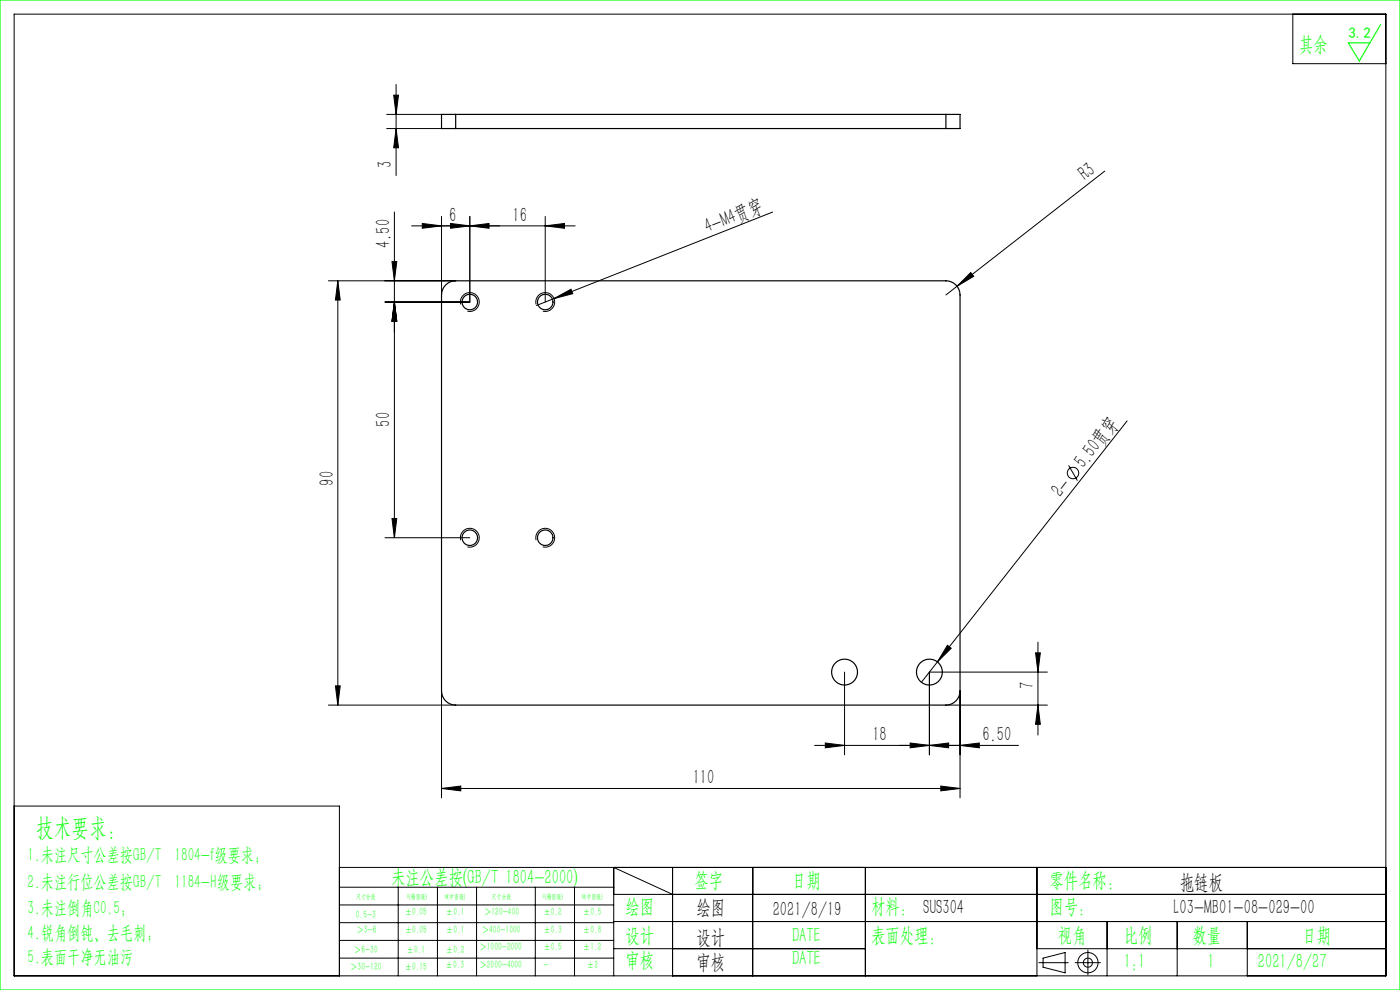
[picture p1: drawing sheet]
<svg xmlns="http://www.w3.org/2000/svg" width="297mm" height="210mm" viewBox="0 0 297 210" stroke-linecap="round" stroke-linejoin="round" font-family="sans-serif">
<g fill="none" stroke="#000" stroke-width=".21">
<path d="M3 3h291v204h-291zM84 17.9v19.3M274.3 3v10.5h19.7M82 27.3h11.7M82 24.3h11.7M83.5 20.2h1l-.5 4.1zM84 27.3l.5 4h-1zM234.4 36.3l-33.7 26.3M69.7 59.6h27M71.7 59.6l.5 4h-1zM71.7 59.6v90M83.2 55.5h1l-.5 4.1z"/>
<path d="M83.7 45v69.1M87.3 47.9h34.7M89.6 47.4l4.1 .5-4.1 .5zM93.7 45.9v16.7M95.6 47.4l4.1 .5-4.1 .5zM99.7 47.9l4-.5v1zM99.7 45.9v18.2h-18M115.7 47.9l4-.5v1zM115.7 45.9v18.2M163.9 45l-50.1 19.8M205.9 57.8l.7 .8-3.6 2.1zM83.7 64.1l.5 4h-1z"/>
<path d="M97.7 64.6a2 2 0 0 1 1.8-2.5 2 2 0 0 1 2.2 2.1 2 2 0 0 1-2.6 1.8M113.7 64.6a2 2 0 0 1 1.8-2.5 2 2 0 0 1 2.2 2.1 2 2 0 0 1-2.6 1.8M117.5 63.3l3.6-1.9 .4 .9zM226.7 98.7l1.9 3.3M239.1 89.3l-40.2 51.1M81.7 114.1h18M83.2 110h1l-.5 4.1zM97.7 114.6a2 2 0 0 1 1.8-2.5 2 2 0 0 1 2.2 2.1 2 2 0 0 1-2.6 1.8M113.7 114.6a2 2 0 0 1 1.8-2.5 2 2 0 0 1 2.2 2.1 2 2 0 0 1-2.6 1.8M201 136.9l.8 .6-2.9 2.9zM219.7 138.5h1l-.5 4.1zM220.2 136.2v19.7"/>
<path d="M69.7 149.6h27M71.2 145.5h1l-.5 4.1zM93.7 146.6v22.7M172.8 158.1h43.3M175.1 157.6l4.1 .5-4.1 .5zM179.2 142.6v17.5M193.1 157.6l4.1 .5-4.1 .5zM197.2 158.1l4-.5v1zM198.9 140.4l-3.4 4.3M200.7 149.6h21.5M203.7 158.1l4-.5v1zM203.7 146.6v22.7"/>
<path d="M220.2 149.6l.5 4h-1zM222.2 142.6h-25v17.5M3 171h69v36M93.7 167.3l4-.6v1.1zM93.7 167.3h110M199.6 166.7l4.1 .6-4.1 .5zM72 184h222M72 188.2h58.2M72 192h58.2M72 195.7h58.2M72 199.5h58.2M84.5 188.2v18.8"/>
<path d="M92.8 188.2v18.8M101.1 188.2v18.8M113.6 188.2v18.8M121.9 188.2v18.8M130.2 189.7h163.8M130.2 195.5h163.8M142.7 189.7l-12.5-5.7v23M142.7 184v23M159.7 184v23M183.6 184v23M220 184v23M234.9 195.5v11.5"/>
<path d="M249.7 195.5v11.5M264.6 195.5v11.5M72 203.2h58.2M130.2 201.2h53.4M220 201.2h74M220.4 204.2h6.2M221.3 203.2l4.7-1.1v4.3l-4.7-1.2zM228.1 204.2h5.3M230.8 201.5v5.3"/>
<circle cx="227.6" cy="100.3" r="1.21"/>
<circle cx="230.8" cy="204.2" r="2.15"/>
<circle cx="230.8" cy="204.2" r=".96"/>
</g>
<path d="M0 0h297v210h-297zM292.9 5.2l-4.5 7.7-2.4-3.8h4.6" fill="none" stroke="#0f0" stroke-width=".25"/>
<g fill="#000">
<path d="M117.5 63.3l3.6-1.9 .4 .9zM205.9 57.8l.7 .8-3.6 2.1zM201 136.9l.8 .6-2.9 2.9z"/>
<path d="M84 27.3l.5 4h-1zM83.5 20.2h1l-.5 4.1zM71.2 145.5h1l-.5 4.1zM71.7 59.6l.5 4h-1zM83.7 64.1l.5 4h-1zM83.2 55.5h1l-.5 4.1zM83.2 110h1l-.5 4.1zM83.7 64.1l.5 4h-1z"/>
<path d="M99.7 47.9l4-.5v1zM89.6 47.4l4.1 .5-4.1 .5z"/>
<path d="M219.7 138.5h1l-.5 4.1zM220.2 149.6l.5 4h-1z"/>
<path d="M93.7 167.3l4-.6v1.1zM199.6 166.7l4.1 .6-4.1 .5zM95.6 47.4l4.1 .5-4.1 .5zM115.7 47.9l4-.5v1zM193.1 157.6l4.1 .5-4.1 .5zM203.7 158.1l4-.5v1zM175.1 157.6l4.1 .5-4.1 .5zM197.2 158.1l4-.5v1z"/>
</g>
<g fill="none" stroke="#000" stroke-width=".25">
<path d="M96.7 24.3h-3v3h3M96.7 24.3v3M96.7 27.3h104M96.7 24.3h104M200.7 24.3h3v3h-3M200.7 24.3v3M94.5 60.4a3 3 0 0 1 2.2-.8h104a3 3 0 0 1 3 3v84a3 3 0 0 1-3 3h-104a3 3 0 0 1-3-3v-84a3 3 0 0 1 .8-2.2z"/>
<circle cx="99.7" cy="64.1" r="1.65"/>
<circle cx="115.7" cy="64.1" r="1.65"/>
<circle cx="99.7" cy="114.1" r="1.65"/>
<circle cx="115.7" cy="114.1" r="1.65"/>
<circle cx="179.2" cy="142.6" r="2.75"/>
<circle cx="197.2" cy="142.6" r="2.75"/>
</g>
<text font-size="5.4" fill="#0f0" x="7.7" y="177.2">技术要求：</text>
<g font-size="4.4" fill="#0f0">
<text x="275.6" y="10.8">其余</text>
<text x="83" y="187.5">未注公差按(GB/T 1804-2000)</text>
<text x="147.3" y="188">签字</text>
<text x="168" y="188">日期</text>
<text x="222.6" y="188">零件名称：</text>
<text x="132.7" y="193.6">绘图</text>
<text x="184.8" y="193.6">材料： SUS304</text>
<text x="222.6" y="193.6">图号：</text>
<text x="132.7" y="199.8">设计</text>
<text x="168" y="199.8">DATE</text>
<text x="184.8" y="199.8">表面处理：</text>
<text x="224.4" y="199.8">视角</text>
<text x="238.4" y="199.8">比例</text>
<text x="253" y="199.8">数量</text>
<text x="276.3" y="199.8">日期</text>
<text x="132.7" y="205.1">审核</text>
<text x="168" y="204.6">DATE</text>
<text x="238.4" y="205.3">1:1</text>
<text x="256.2" y="205.3">1</text>
<text x="266.9" y="205.3">2021/8/27</text>
</g>
<g font-size="4.4">
<text x="83.2" y="35.7" transform="rotate(-90 83.2 35.7)">3</text>
<text x="230.2" y="38.4" transform="rotate(-38 230.2 38.4)">R3</text>
<text x="95.3" y="47">6</text>
<text x="108.7" y="47">16</text>
<text x="82.8" y="52.6" transform="rotate(-90 82.8 52.6)">4.50</text>
<text x="150.1" y="49.5" transform="rotate(-22 150.1 49.5)">4-M4贯穿</text>
<text x="82.8" y="90.5" transform="rotate(-90 82.8 90.5)">50</text>
<text x="229.9" y="99.6" transform="rotate(-52 229.9 99.6)">5.50贯穿</text>
<text x="70.8" y="103" transform="rotate(-90 70.8 103)">90</text>
<text x="225.1" y="105.7" transform="rotate(-52 225.1 105.7)">2-</text>
<text x="219.3" y="146.2" transform="rotate(-90 219.3 146.2)">7</text>
<text x="185.1" y="157.2">18</text>
<text x="208.4" y="157.2">6.50</text>
<text x="147" y="166.4">110</text>
<text x="250.3" y="188.6">拖链板</text>
<text x="147.8" y="194">绘图</text>
<text x="163.9" y="194.3">2021/8/19</text>
<text x="249" y="194">L03-MB01-08-029-00</text>
<text x="147.8" y="200.2">设计</text>
<text x="147.8" y="205.5">审核</text>
</g>
<g font-size="4" fill="#0f0">
<text x="5.9" y="182.6">1.未注尺寸公差按GB/T 1804-f级要求；</text>
<text x="5.9" y="188.4">2.未注行位公差按GB/T 1184-H级要求；</text>
<text x="5.9" y="193.9">3.未注倒角C0.5；</text>
<text x="5.9" y="199.2">4.锐角倒钝、去毛刺；</text>
<text x="5.9" y="204.2">5.表面干净无油污</text>
</g>
<text font-size="3.2" fill="#0f0" x="286.1" y="8">3.2</text>
<g font-size="2.3" fill="#0f0">
<text x="75.5" y="194.7">0.5-3</text>
<text x="75.6" y="198">＞3-6</text>
<text x="85.9" y="194.2">±0.05</text>
<text x="85.9" y="198">±0.05</text>
<text x="94.6" y="194.2">±0.1</text>
<text x="94.6" y="198">±0.1</text>
<text x="102.2" y="198">＞400-1000</text>
<text x="102.7" y="194.2">＞120-400</text>
<text x="115.3" y="194.2">±0.2</text>
<text x="115.3" y="198">±0.3</text>
<text x="123.7" y="194.2">±0.5</text>
<text x="123.7" y="198">±0.8</text>
<text x="75.1" y="202.2">＞6-30</text>
<text x="86.3" y="202.2">±0.1</text>
<text x="94.6" y="202.2">±0.2</text>
<text x="101.7" y="201.6">＞1000-2000</text>
<text x="115.3" y="201.6">±0.5</text>
<text x="123.7" y="201.6">±1.2</text>
<text x="74.3" y="205.8">＞30-120</text>
<text x="85.9" y="205.8">±0.15</text>
<text x="94.5" y="205.4">±0.3</text>
<text x="101.7" y="205.4">＞2000-4000</text>
<text x="115.3" y="205.4">-</text>
<text x="124.5" y="205.4">±2</text>
</g>
<g font-size="1.5" fill="#0f0">
<text x="75.5" y="190.6">尺寸分段</text>
<text x="86.4" y="190.6">F(精密级)</text>
<text x="94.4" y="190.6">M(中密级)</text>
<text x="104.3" y="190.6">尺寸分段</text>
<text x="115.2" y="190.6">F(精密级)</text>
<text x="123.5" y="190.6">M(中密级)</text>
</g>
</svg>
